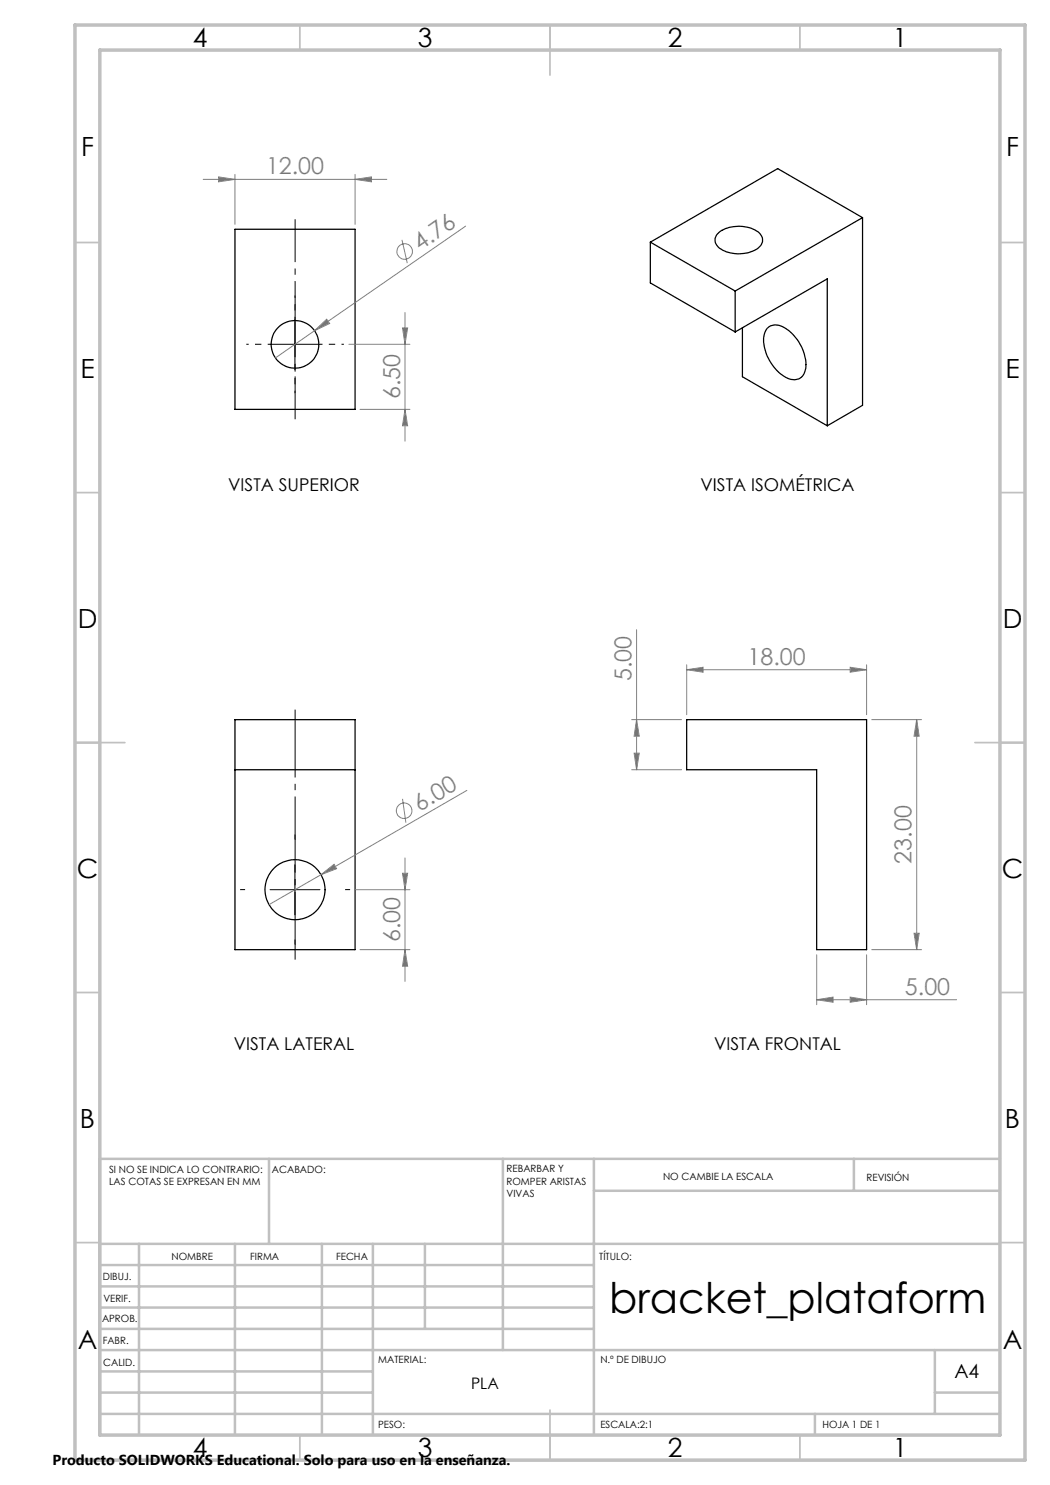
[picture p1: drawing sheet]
<svg xmlns="http://www.w3.org/2000/svg" width="210mm" height="297mm" viewBox="0 0 210 297" stroke-linecap="round" stroke-linejoin="round" font-family="sans-serif">
<g fill="none" stroke="#000" stroke-width=".25">
<path d="M47 45.9h24v36h-24zM130.1 48.4l16.9 9.8M130.1 48.4v8.2l16.9 9.8M143.6 46.7a6.7 6.7 0 0 1 8.4 .1 1.89 1.89 0 0 1-.6 3 6.9 6.9 0 0 1-7.9-.6 1.79 1.79 0 0 1 .1-2.5zM147 58.2v8.2M172.5 43.5l-17-9.8-25.4 14.7M172.5 43.5l-25.5 14.7M172.5 43.5v37.6l-7 4.1M147 66.4l18.5-10.6v29.4M148.5 65.6v9.7l17 9.9M153.4 65.7a2.76 2.76 0 0 1 3.7 0 8.8 8.8 0 0 1 3.9 8.4 2.33 2.33 0 0 1-3.5 1.5 8.9 8.9 0 0 1-4.7-8.4l.2-.7zM47 143.9h24v46h-24z"/>
<path d="M47 153.9h24M137.3 143.9h36v46h-10v-36h-26z"/>
<circle cx="59" cy="68.9" r="4.8"/>
<circle cx="59" cy="177.9" r="6"/>
</g>
<g fill="none" stroke="#808080" stroke-width=".2">
<path d="M40.6 35.9h36.8M43.7 35.4l3.3 .5-3.3 .5zM47 34.9v10M71 35.9l3.3-.5v1zM71 34.9v10M80.4 48l1.1 4.6M93.1 45.2l-30.2 20.9M62.9 66.1l2.4-2.3 .6 .9zM62.9 66.1l-7.8 5.5M69.8 68.9h12.2M80.5 65.6h1l-.5 3.3zM81 62.5v25.7"/>
<path d="M72 81.9h10M81 81.9l.5 3.3h-1zM127.3 125.9v28M137.3 133.9l3.3-.4v.9zM137.3 133v9.9M137.3 133.9h36M170 133.5l3.3 .4-3.3 .5zM173.3 133v9.9M80.5 159.8l.7 4.7M93.4 158.1l-29.2 16.8M126.3 143.9h10M126.3 153.9h10"/>
<path d="M126.8 150.6h1l-.5 3.3zM127.3 143.9l.5 3.3h-1zM174.3 143.9h10M183.3 143.9l.5 3.3h-1zM183.3 143.9v46M64.2 174.9l2.6-2 .5 .8zM64.2 174.9l-10.4 6M71 177.9h11M80.5 174.7h1l-.5 3.2zM81 171.6v24.7M72 189.9h10M81 189.9l.5 3.3h-1z"/>
<path d="M163.3 200l3.3-.6v1zM163.3 191v9.9M163.3 200h28M170 199.4l3.3 .6-3.3 .4zM173.3 191v9.9M174.3 189.9h10M182.8 186.7h1l-.5 3.2z"/>
<circle cx="80.9" cy="50.3" r="1.56"/>
<circle cx="80.8" cy="162.1" r="1.55"/>
</g>
<path d="M59 191.9v-50" fill="none" stroke="#000" stroke-width=".2" stroke-dasharray="15.2 1.3 1.3 1.3" stroke-dashoffset="1.7" stroke-linecap="butt"/>
<path d="M49 177.9h-1M59 167.9v-1M69 177.9h1M59 187.9v1" fill="none" stroke="#000" stroke-width=".2" stroke-dasharray="15.2 1.3 1.3 1.3" stroke-linecap="butt"/>
<path d="M59 43.9v40" fill="none" stroke="#000" stroke-width=".2" stroke-dasharray="15.2 1.3 1.3 1.3" stroke-dashoffset="6.7" stroke-linecap="butt"/>
<path d="M54 68.9h-4.7M59 63.9v-4.8M59 73.9v4.7M64 68.9h4.8" fill="none" stroke="#000" stroke-width=".2" stroke-dasharray="15.2 1.3 1.3 1.3" stroke-dashoffset="14.8" stroke-linecap="butt"/>
<path d="M54 68.9h10M59 63.9v10M54 177.9h10M59 172.9v10" fill="none" stroke="#000" stroke-width=".2"/>
<g fill="none" stroke="#c0c0c0" stroke-width=".35">
<path d="M60 5v5M110 5v10M160 5v5M15 48.5h5M200 48.5h5M15 98.5h5M200 98.5h5M15 148.5h10M195 148.5h10M15 198.5h5M200 198.5h5M15 248.5h5"/>
<path d="M200 248.5h5M60 287v5M110 282v10M160 287v5"/>
</g>
<g fill="none" stroke="#c0c0c0" stroke-width=".5">
<path d="M53.8 231.8v17M100.6 231.8v38.2M118.8 231.8v55.2M118.8 238.2h81.2M170.8 231.8v6.4M200 231.8h-180v55.2M20 248.8h180M20 257.3h98.8M20 253h98.8M27.8 248.8v38.2M47 248.8v38.2M64.4 248.8v38.2"/>
<path d="M74.6 248.8v38.2M85 248.8v17M20 265.8h98.8M20 261.5h98.8M20 278.5h54.6M20 274.3h54.6M20 270h180M187 278.5h13M187 270v12.8M20 282.8h180M163 282.8v4.2"/>
</g>
<path d="M15 5h190v287h-190zM20 10h180v277h-180z" fill="none" stroke="#c0c0c0" stroke-width=".7"/>
<g fill="#808080">
<path d="M64.2 174.9l2.6-2 .5 .8z"/>
<path d="M62.9 66.1l2.4-2.3 .6 .9z"/>
<path d="M170 133.5l3.3 .4-3.3 .5zM137.3 133.9l3.3-.4v.9z"/>
<path d="M163.3 200l3.3-.6v1zM170 199.4l3.3 .6-3.3 .4z"/>
<path d="M182.8 186.7h1l-.5 3.2zM183.3 143.9l.5 3.3h-1z"/>
<path d="M80.5 65.6h1l-.5 3.3zM81 81.9l.5 3.3h-1z"/>
<path d="M80.5 174.7h1l-.5 3.2zM81 189.9l.5 3.3h-1zM127.3 143.9l.5 3.3h-1zM126.8 150.6h1l-.5 3.3z"/>
<path d="M43.7 35.4l3.3 .5-3.3 .5zM71 35.9l3.3-.5v1z"/>
</g>
<text font-size="8.5" x="121.8" y="262.6">bracket_plataform</text>
<g font-size="5.3">
<text x="38.5" y="9.5">4</text>
<text x="83.5" y="9.5">3</text>
<text x="133.6" y="9.5">2</text>
<text x="178.6" y="9.5">1</text>
<text x="16.2" y="31.2">F</text>
<text x="201.2" y="31.2">F</text>
<text x="16.1" y="75.5">E</text>
<text x="201.1" y="75.5">E</text>
<text x="15.5" y="125.5">D</text>
<text x="200.5" y="125.5">D</text>
<text x="15.4" y="175.5">C</text>
<text x="200.4" y="175.5">C</text>
<text x="16" y="225.5">B</text>
<text x="201" y="225.5">B</text>
<text x="15.5" y="269.7">A</text>
<text x="200.5" y="269.7">A</text>
<text x="38.5" y="291.5">4</text>
<text x="83.5" y="291.5">3</text>
<text x="133.6" y="291.5">2</text>
<text x="178.6" y="291.5">1</text>
</g>
<g font-size="4.7" fill="#808080">
<text x="53.2" y="34.8">12.00</text>
<text x="84" y="50.2" transform="rotate(-35 84 50.2)">4.76</text>
<text x="80" y="79.9" transform="rotate(-90 80 79.9)">6.50</text>
<text x="126.3" y="136.3" transform="rotate(-90 126.3 136.3)">5.00</text>
<text x="149.5" y="132.9">18.00</text>
<text x="83.9" y="162.3" transform="rotate(-30 83.9 162.3)">6.00</text>
<text x="182.3" y="172.7" transform="rotate(-90 182.3 172.7)">23.00</text>
<text x="80" y="188.5" transform="rotate(-90 80 188.5)">6.00</text>
<text x="181" y="198.9">5.00</text>
</g>
<text font-size="3.9" x="190.9" y="275.5">A4</text>
<g font-size="3.5">
<text x="45.6" y="98.1">VISTA SUPERIOR</text>
<text x="140.1" y="98.1">VISTA ISOMÉTRICA</text>
<text x="46.7" y="210.1">VISTA LATERAL</text>
<text x="142.8" y="210.1">VISTA FRONTAL</text>
</g>
<text font-size="3.2" x="94.2" y="277.9">PLA</text>
<text font-size="2.9" x="10.5" y="292.9">Producto SOLIDWORKS Educational. Solo para uso en la enseñanza.</text>
<g font-size="2">
<text x="21.8" y="234.6">SI NO SE INDICA LO CONTRARIO:</text>
<text x="21.8" y="237.1">LAS COTAS SE EXPRESAN EN MM</text>
<text x="54.4" y="234.6">ACABADO:</text>
<text x="101.3" y="234.5">REBARBAR Y</text>
<text x="101.3" y="237">ROMPER ARISTAS</text>
<text x="101.3" y="239.5">VIVAS</text>
<text x="132.6" y="236">NO CAMBIE LA ESCALA</text>
<text x="173.3" y="236.2">REVISIÓN</text>
<text x="34.3" y="252">NOMBRE</text>
<text x="50" y="251.9">FIRMA</text>
<text x="67.2" y="251.9">FECHA</text>
<text x="119.9" y="251.9">TÍTULO:</text>
<text x="20.6" y="256.1">DIBUJ.</text>
<text x="20.7" y="260.3">VERIF.</text>
<text x="20.4" y="264.4">APROB.</text>
<text x="20.5" y="268.8">FABR.</text>
<text x="20.7" y="273.1">CALID.</text>
<text x="75.6" y="272.5">MATERIAL:</text>
<text x="120.1" y="272.5">N.º DE DIBUJO</text>
<text x="75.6" y="285.5">PESO:</text>
<text x="120.1" y="285.6">ESCALA:2:1</text>
<text x="164.5" y="285.6">HOJA 1 DE 1</text>
</g>
</svg>
